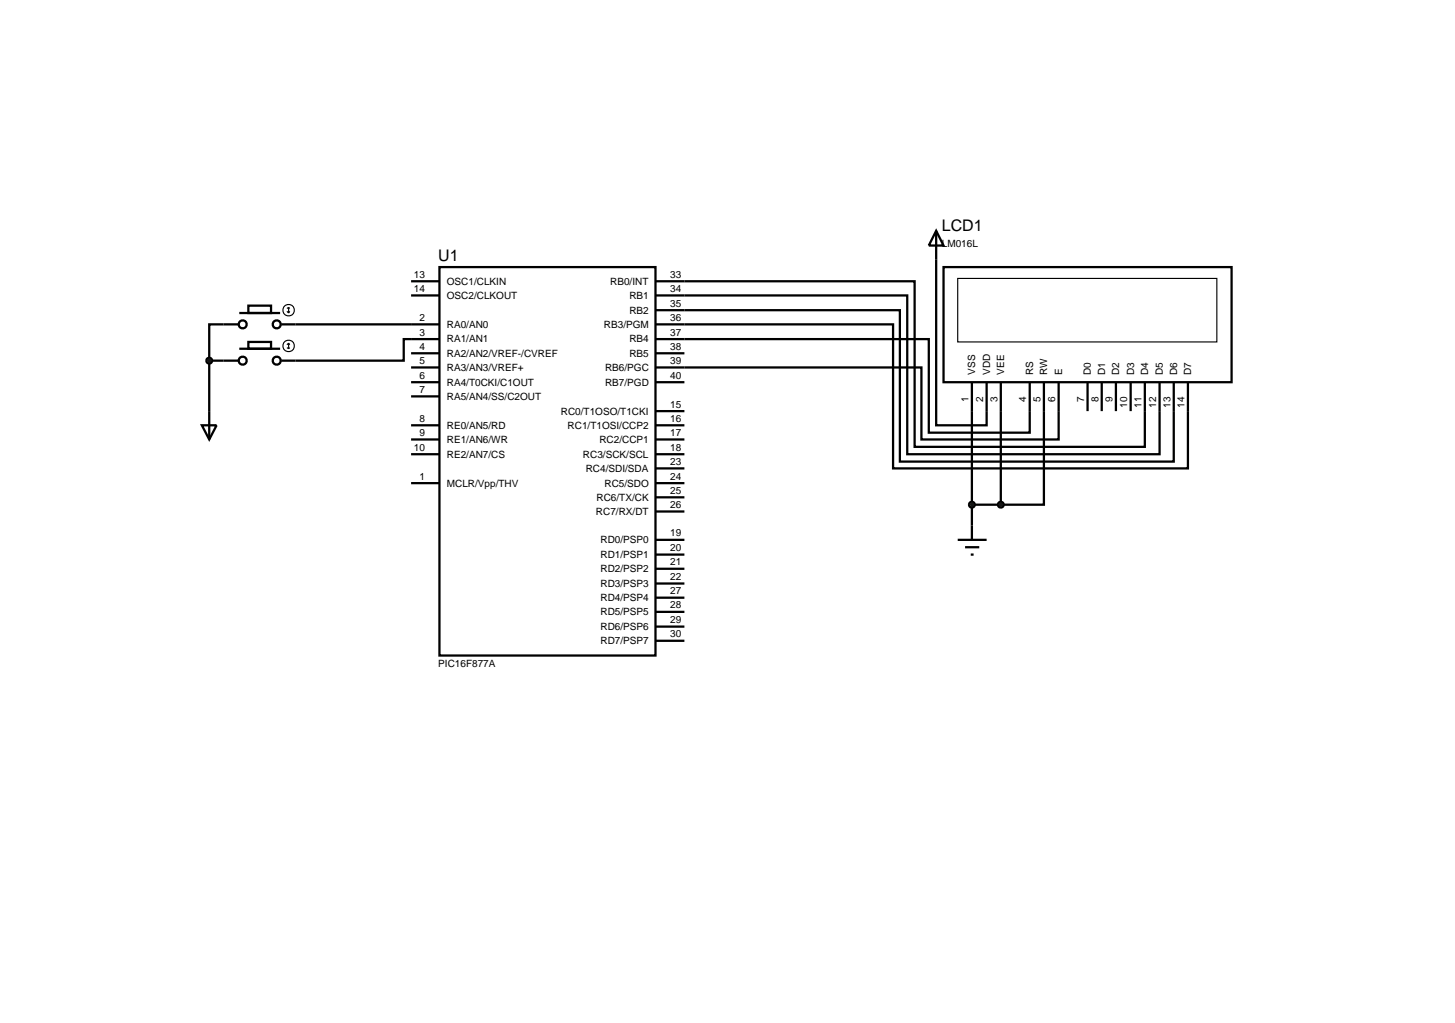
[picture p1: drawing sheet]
<svg xmlns="http://www.w3.org/2000/svg" width="257mm" height="180mm" viewBox="0 0 257 180" stroke-linecap="round" stroke-linejoin="round" font-family="sans-serif">
<g fill="none" stroke="#000" stroke-width=".4">
<path d="M42 57.2h-5.1v6.4M42.2 55.2h7.2M43.8 53.9h4v1.3h-4zM49.6 57.2h27.9M72.5 49.6h5M72.5 52.1h5M77.5 47.1h38.1v68.5h-38.1zM77.5 59.8h-6.3v3.8h-21.6M115.6 59.8h48.2v16.5h17.8v-8.9M115.6 49.6h45.7v29.2h40.6v-11.4M115.6 52.1h44.4v28h44.5v-12.7M115.6 54.7h43.1v26.7h48.3v-14"/>
<path d="M115.6 57.2h41.9v25.4h52v-15.2M165.1 45.8v29.2h8.9v-7.6M166.4 47.1h50.8v20.3h-50.8zM35.6 75h2.6l-1.3 2.5zM36.9 63.6h5.1M36.9 63.6v13.9M42.2 61.5h7.2M43.8 60.3h4v1.2h-4zM72.5 62.3h5M72.5 67.4h5M72.5 69.9h5M72.5 75h5"/>
<path d="M72.5 77.5h5M72.5 64.8h5M115.6 64.8h46.9v12.7h24.2v-10.1M115.6 62.3h5.1M115.6 67.4h5.1M115.6 75h5.1M115.6 77.5h5.1M115.6 72.5h5.1M171.4 67.4v25.3M176.5 67.4v21.6M184.1 67.4v21.6h-7.6M191.8 67.4v5.1"/>
<path d="M194.3 67.4v5.1M196.8 67.4v5.1M199.4 67.4v5.1M72.5 80.1h5M72.5 85.2h5M115.6 80.1h5.1M115.6 95.2h5.1M115.6 97.8h5.1M115.6 90.2h5.1M115.6 87.7h5.1M115.6 85.2h5.1M115.6 82.6h5.1"/>
<path d="M171.4 89h5.1M115.6 113h5.1M115.6 110.5h5.1M115.6 107.9h5.1M115.6 105.4h5.1M115.6 102.9h5.1M115.6 100.3h5.1"/>
<circle cx="42.8" cy="57.2" r=".7"/>
<circle cx="48.8" cy="57.2" r=".7"/>
<circle cx="42.8" cy="63.6" r=".7"/>
<circle cx="48.8" cy="63.6" r=".7"/>
</g>
<g fill="none" stroke="#000" stroke-width=".2">
<path d="M50.6 54.9l.3 .3M50.9 54.2v1M50.9 54.2l-.3 .2M50.9 54.2l.2 .2M51.1 54.9l-.2 .3M168.9 49.1h45.7v11.2h-45.7zM50.6 61.3l.3 .2M50.9 60.5v1M50.9 60.5l-.3 .3M50.9 60.5l.2 .3M51.1 61.3l-.2 .2"/>
<circle cx="50.9" cy="54.7" r="1.01"/>
<circle cx="50.9" cy="61" r="1.01"/>
</g>
<path d="M36.5 63.3l.4-.2-.5 .5zM36.9 63.1l.3 .1 .2 .4zM37.4 63.6l-.1 .3-.4 .2zM36.4 63.6l.5 .5-.4-.2z" fill="#004000" stroke="#000" stroke-width=".4"/>
<path d="M36.4 63.6l.5-.5 .5 .5-.5 .5z" fill="#004000"/>
<path d="M165.1 40.7l1.3 2.6h-2.6zM165.1 40.7v5.1M168.9 95.2h5.1M170.2 96.5h2.5M171.2 97.8h.5M171.4 92.7v2.5" fill="none" stroke="#000" stroke-width=".4"/>
<g fill="#004000" stroke="#000" stroke-width=".4">
<path d="M171.1 88.6l.3-.1-.5 .5zM171.4 88.5l.3 .1 .2 .4zM171.9 89l-.1 .3-.4 .2zM170.9 89l.5 .5-.4-.2z"/>
<path d="M176.2 88.6l.3-.1-.5 .5zM176.5 88.5l.3 .1 .2 .4zM177 89l-.1 .3-.4 .2zM176 89l.5 .5-.4-.2z"/>
</g>
<g fill="#004000">
<path d="M170.9 89l.5-.5 .5 .5-.5 .5z"/>
<path d="M176.5 88.5l.5 .5-.5 .5-.5-.5z"/>
</g>
<g font-size="2.8">
<text x="166.1" y="40.8">LCD1</text>
<text x="77.3" y="46">U1</text>
</g>
<g font-size="1.8">
<text x="166.1" y="43.6">LM016L</text>
<text x="73" y="49">13</text>
<text x="73" y="51.5">14</text>
<text x="78.8" y="50.2">OSC1/CLKIN</text>
<text x="78.8" y="52.7">OSC2/CLKOUT</text>
<text x="107.6" y="50.2">RB0/INT</text>
<text x="111" y="52.7">RB1</text>
<text x="118.2" y="51.5">34</text>
<text x="118.2" y="49">33</text>
<text x="74" y="56.6">2</text>
<text x="74" y="59.2">3</text>
<text x="78.8" y="57.8">RA0/AN0</text>
<text x="106.5" y="57.8">RB3/PGM</text>
<text x="111" y="55.3">RB2</text>
<text x="118.2" y="59.2">37</text>
<text x="118.2" y="56.6">36</text>
<text x="118.2" y="54.1">35</text>
<text x="74" y="61.7">4</text>
<text x="74" y="64.2">5</text>
<text x="78.8" y="60.4">RA1/AN1</text>
<text x="78.8" y="62.9">RA2/AN2/VREF-/CVREF</text>
<text x="78.8" y="65.4">RA3/AN3/VREF+</text>
<text x="106.7" y="65.4">RB6/PGC</text>
<text x="111" y="62.9">RB5</text>
<text x="111" y="60.4">RB4</text>
<text x="118.2" y="64.2">39</text>
<text x="118.2" y="61.7">38</text>
<text x="74" y="66.8">6</text>
<text x="74" y="69.3">7</text>
<text x="78.8" y="68">RA4/T0CKI/C1OUT</text>
<text x="78.8" y="70.5">RA5/AN4/SS/C2OUT</text>
<text x="106.7" y="68">RB7/PGD</text>
<text x="118.2" y="66.8">40</text>
<text x="118.2" y="71.9">15</text>
<text x="170.8" y="70.9" transform="rotate(-90 170.8 70.9)">1</text>
<text x="172" y="66.1" transform="rotate(-90 172 66.1)">VSS</text>
<text x="173.4" y="70.9" transform="rotate(-90 173.4 70.9)">2</text>
<text x="174.6" y="66.1" transform="rotate(-90 174.6 66.1)">VDD</text>
<text x="175.9" y="70.9" transform="rotate(-90 175.9 70.9)">3</text>
<text x="177.1" y="66.1" transform="rotate(-90 177.1 66.1)">VEE</text>
<text x="181" y="70.9" transform="rotate(-90 181 70.9)">4</text>
<text x="182.2" y="66.1" transform="rotate(-90 182.2 66.1)">RS</text>
<text x="183.5" y="70.9" transform="rotate(-90 183.5 70.9)">5</text>
<text x="184.7" y="66.1" transform="rotate(-90 184.7 66.1)">RW</text>
<text x="186.1" y="70.9" transform="rotate(-90 186.1 70.9)">6</text>
<text x="187.3" y="66.1" transform="rotate(-90 187.3 66.1)">E</text>
<text x="191.2" y="70.9" transform="rotate(-90 191.2 70.9)">7</text>
<text x="192.4" y="66.1" transform="rotate(-90 192.4 66.1)">D0</text>
<text x="193.7" y="70.9" transform="rotate(-90 193.7 70.9)">8</text>
<text x="194.9" y="66.1" transform="rotate(-90 194.9 66.1)">D1</text>
<text x="196.2" y="70.9" transform="rotate(-90 196.2 70.9)">9</text>
<text x="197.4" y="66.1" transform="rotate(-90 197.4 66.1)">D2</text>
<text x="198.8" y="71.9" transform="rotate(-90 198.8 71.9)">10</text>
<text x="200" y="66.1" transform="rotate(-90 200 66.1)">D3</text>
<text x="201.3" y="71.9" transform="rotate(-90 201.3 71.9)">11</text>
<text x="202.5" y="66.1" transform="rotate(-90 202.5 66.1)">D4</text>
<text x="203.9" y="71.9" transform="rotate(-90 203.9 71.9)">12</text>
<text x="205.1" y="66.1" transform="rotate(-90 205.1 66.1)">D5</text>
<text x="206.4" y="71.9" transform="rotate(-90 206.4 71.9)">13</text>
<text x="207.6" y="66.1" transform="rotate(-90 207.6 66.1)">D6</text>
<text x="208.9" y="71.9" transform="rotate(-90 208.9 71.9)">14</text>
<text x="210.1" y="66.1" transform="rotate(-90 210.1 66.1)">D7</text>
<text x="74" y="74.4">8</text>
<text x="74" y="76.9">9</text>
<text x="78.8" y="75.6">RE0/AN5/RD</text>
<text x="98.9" y="73.1">RC0/T1OSO/T1CKI</text>
<text x="100.1" y="75.6">RC1/T1OSI/CCP2</text>
<text x="118.2" y="74.4">16</text>
<text x="118.2" y="76.9">17</text>
<text x="73" y="79.5">10</text>
<text x="78.8" y="78.1">RE1/AN6/WR</text>
<text x="78.8" y="80.7">RE2/AN7/CS</text>
<text x="102.8" y="80.7">RC3/SCK/SCL</text>
<text x="103.3" y="83.2">RC4/SDI/SDA</text>
<text x="105.7" y="78.1">RC2/CCP1</text>
<text x="118.2" y="79.5">18</text>
<text x="118.2" y="82">23</text>
<text x="74" y="84.6">1</text>
<text x="78.8" y="85.8">MCLR/Vpp/THV</text>
<text x="105.2" y="88.3">RC6/TX/CK</text>
<text x="106.6" y="85.8">RC5/SDO</text>
<text x="118.2" y="89.6">26</text>
<text x="118.2" y="87.1">25</text>
<text x="118.2" y="84.6">24</text>
<text x="105.1" y="90.8">RC7/RX/DT</text>
<text x="105.9" y="95.8">RD0/PSP0</text>
<text x="118.2" y="94.6">19</text>
<text x="105.9" y="98.4">RD1/PSP1</text>
<text x="105.9" y="100.9">RD2/PSP2</text>
<text x="118.2" y="97.2">20</text>
<text x="118.2" y="99.7">21</text>
<text x="105.9" y="106">RD4/PSP4</text>
<text x="105.9" y="103.5">RD3/PSP3</text>
<text x="118.2" y="107.3">28</text>
<text x="118.2" y="104.8">27</text>
<text x="118.2" y="102.3">22</text>
<text x="105.9" y="113.6">RD7/PSP7</text>
<text x="105.9" y="111.1">RD6/PSP6</text>
<text x="105.9" y="108.5">RD5/PSP5</text>
<text x="118.2" y="112.4">30</text>
<text x="118.2" y="109.9">29</text>
<text x="77.3" y="117.6">PIC16F877A</text>
</g>
</svg>
